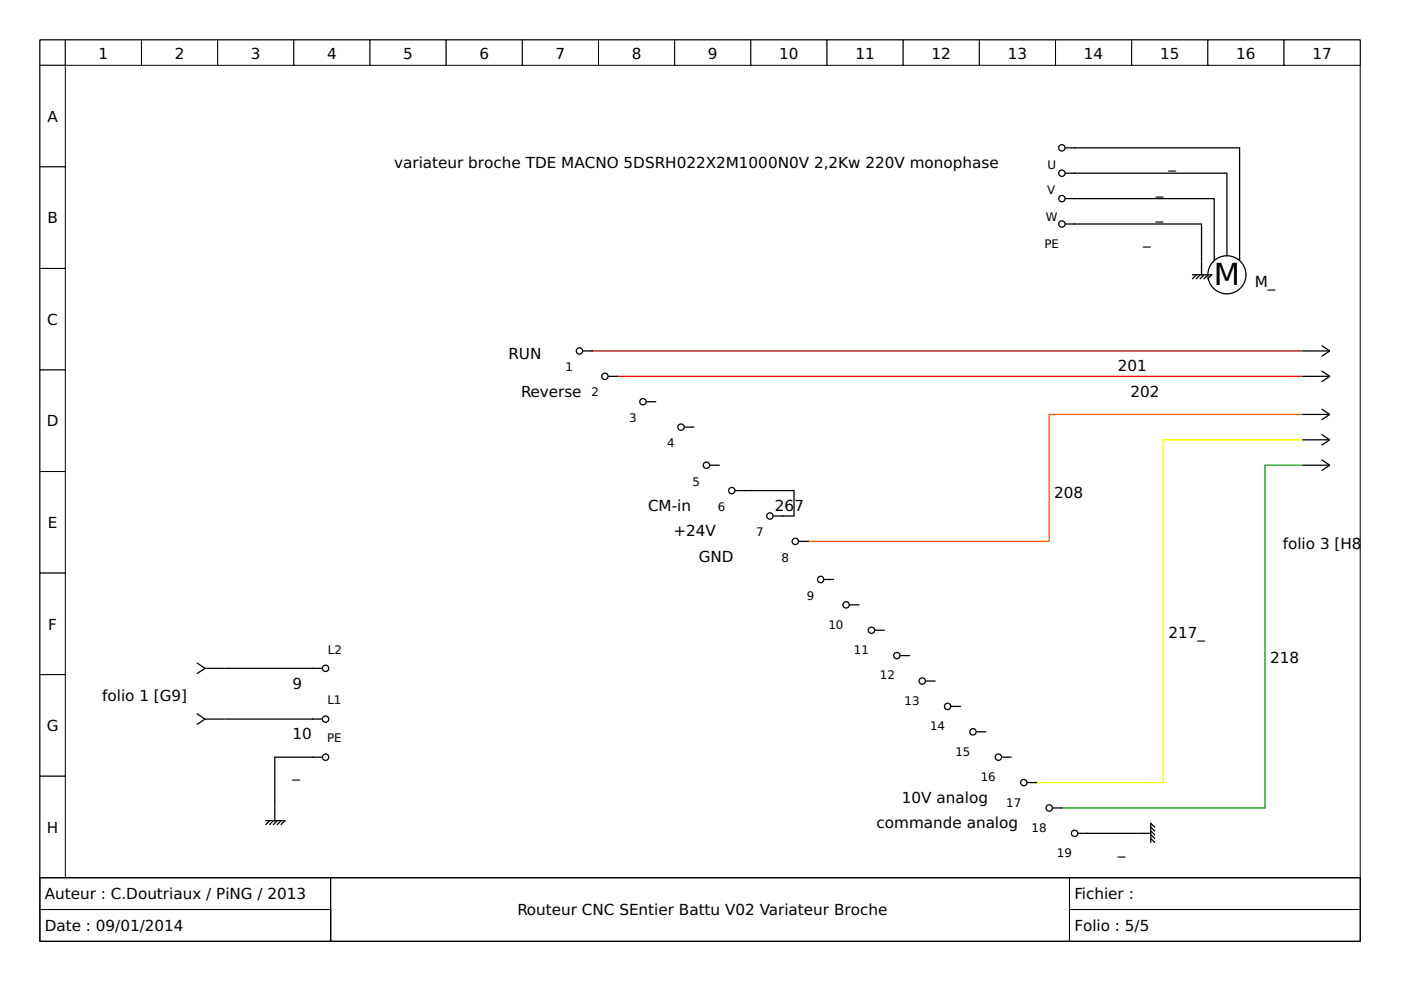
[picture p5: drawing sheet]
<svg xmlns="http://www.w3.org/2000/svg" width="297mm" height="210mm" viewBox="0 0 297 210" stroke-linecap="round" stroke-linejoin="round" font-family="sans-serif">
<path d="M8.5 8.5h279.9v177.6h-279.9z" fill="none" stroke="#000" stroke-width=".21"/>
<g fill="#fff" stroke="#000" stroke-width=".21">
<path d="M8.5 8.5h5.3v5.3h-5.3z"/>
<path d="M13.8 8.5h16.2v5.3h-16.2z"/>
<path d="M30 8.5h16.1v5.3h-16.1z"/>
<path d="M46.1 8.5h16.2v5.3h-16.2z"/>
<path d="M62.3 8.5h16.1v5.3h-16.1z"/>
<path d="M78.4 8.5h16.2v5.3h-16.2z"/>
<path d="M94.6 8.5h16.1v5.3h-16.1z"/>
<path d="M110.7 8.5h16.2v5.3h-16.2z"/>
<path d="M126.9 8.5h16.1v5.3h-16.1z"/>
<path d="M143 8.5h16.2v5.3h-16.2z"/>
<path d="M159.2 8.5h16.1v5.3h-16.1z"/>
<path d="M175.3 8.5h16.2v5.3h-16.2z"/>
<path d="M191.5 8.5h16.1v5.3h-16.1z"/>
<path d="M207.6 8.5h16.2v5.3h-16.2z"/>
<path d="M223.8 8.5h16.1v5.3h-16.1z"/>
<path d="M239.9 8.5h16.2v5.3h-16.2z"/>
<path d="M256.1 8.5h16.1v5.3h-16.1z"/>
<path d="M272.2 8.5h16.2v5.3h-16.2z"/>
<path d="M8.5 13.8h5.3v21.6h-5.3z"/>
<path d="M8.5 35.4h5.3v21.5h-5.3z"/>
<path d="M8.5 56.9h5.3v21.5h-5.3z"/>
<path d="M8.5 78.4h5.3v21.6h-5.3z"/>
<path d="M8.5 100h5.3v21.5h-5.3z"/>
<path d="M8.5 121.5h5.3v21.5h-5.3z"/>
<path d="M8.5 143h5.3v21.6h-5.3z"/>
<path d="M8.5 164.6h5.3v21.5h-5.3z"/>
<path d="M8.5 186.1h279.9v13.5h-279.9z"/>
<path d="M8.5 186.1h61.6v6.7h-61.6z"/>
</g>
<path d="M8.5 186.1h61.6v6.7h-61.6z" fill="none" stroke="#000" stroke-width=".21"/>
<path d="M70.1 186.1h156.7v13.5h-156.7z" fill="#fff" stroke="#000" stroke-width=".21"/>
<path d="M70.1 186.1h156.7v13.5h-156.7z" fill="none" stroke="#000" stroke-width=".21"/>
<path d="M226.8 186.1h61.6v6.7h-61.6z" fill="#fff" stroke="#000" stroke-width=".21"/>
<path d="M226.8 186.1h61.6v6.7h-61.6z" fill="none" stroke="#000" stroke-width=".21"/>
<path d="M8.5 192.8h61.6v6.8h-61.6z" fill="#fff" stroke="#000" stroke-width=".21"/>
<path d="M8.5 192.8h61.6v6.8h-61.6z" fill="none" stroke="#000" stroke-width=".21"/>
<path d="M226.8 192.8h61.6v6.8h-61.6z" fill="#fff" stroke="#000" stroke-width=".21"/>
<path d="M226.8 192.8h61.6v6.8h-61.6z" fill="none" stroke="#000" stroke-width=".21"/>
<g fill="none" stroke="#000" stroke-width=".27">
<path d="M225.9 36.7h34.2v13.2M225.9 31.3h36.9v18.6M225.9 47.5h28.8v7.8M225.9 42.1h31.5v7.8M252.9 58.3h4M253.5 58.4l-.6 .7M254.3 58.4l-.6 .7M254.7 55.6v2.7M255.2 58.4l-.7 .7M256 58.4l-.7 .7M256.8 58.4l-.7 .7M257.4 50.2v5"/>
<path d="M260.1 50.2v4M262.8 50.2v5M123.7 74.4h1.9M129 79.8h1.9M276.3 74.4h5.4M276.3 79.8h5.4M280.3 78.7l1.6 1.1-1.6 1.1M280.3 73.3l1.6 1.1-1.6 1.1M137.1 85.2h1.9M145.2 90.6h1.9M150.6 98.6h1.9M276.3 98.6h5.4"/>
<path d="M276.3 93.3h5.4M276.3 87.9h5.4M280.3 97.6l1.6 1-1.6 1.1M280.3 92.2l1.6 1.1-1.6 1M280.3 86.8l1.6 1.1-1.6 1M156 104h12.3v5.4h-4.3M169.4 114.8h1.9M174.8 122.9h1.9M180.2 128.2h1.9M185.6 133.6h1.9M191 139h1.8M41.8 140.6l1.7 1.1-1.7 1.1"/>
<path d="M41.8 151.4l1.7 1.1-1.7 1M43.6 152.5h3.9M43.6 141.7h3.9M68.2 152.5h-20.4M68.2 141.7h-20.4M196.3 144.4h1.9M201.7 149.8h1.9M207.1 155.2h1.9M56.4 174h4M57 174.1l-.6 .7M57.9 174.1l-.7 .7M58.3 171.3v2.7"/>
<path d="M58.7 174.1l-.7 .7M59.5 174.1l-.7 .7M60.3 174.1l-.7 .7M68.2 160.5h-9.9v10.5M212.5 160.5h1.9M217.9 165.9h1.9M223.3 171.3h1.8M241 176.7h-12.4M241.3 176.7h2.7M244 174.5v4.1M244.1 174.7l.7 .6M244.1 176.3l.7 .7"/>
<path d="M244.1 177.9l.7 .7M244.1 175.5l.7 .7M244.1 177.1l.7 .7"/>
<circle cx="225.1" cy="36.7" r=".67"/>
<circle cx="225.1" cy="31.3" r=".67"/>
<circle cx="225.1" cy="47.5" r=".67"/>
<circle cx="225.1" cy="42.1" r=".67"/>
<circle cx="260.1" cy="58.3" r="4"/>
<circle cx="122.9" cy="74.4" r=".67"/>
<circle cx="128.2" cy="79.8" r=".67"/>
<circle cx="136.3" cy="85.2" r=".67"/>
<circle cx="144.4" cy="90.6" r=".67"/>
<circle cx="149.8" cy="98.6" r=".67"/>
<circle cx="155.2" cy="104" r=".67"/>
<circle cx="163.2" cy="109.4" r=".67"/>
<circle cx="168.6" cy="114.8" r=".67"/>
<circle cx="174" cy="122.9" r=".67"/>
<circle cx="179.4" cy="128.2" r=".67"/>
<circle cx="184.8" cy="133.6" r=".67"/>
<circle cx="190.1" cy="139" r=".67"/>
<circle cx="69" cy="152.5" r=".67"/>
<circle cx="69" cy="141.7" r=".67"/>
<circle cx="195.5" cy="144.4" r=".67"/>
<circle cx="200.9" cy="149.8" r=".67"/>
<circle cx="206.3" cy="155.2" r=".67"/>
<circle cx="69" cy="160.5" r=".67"/>
<circle cx="211.7" cy="160.5" r=".67"/>
<circle cx="217.1" cy="165.9" r=".67"/>
<circle cx="222.4" cy="171.3" r=".67"/>
<circle cx="227.8" cy="176.7" r=".67"/>
</g>
<path d="M125.6 74.4h150.4" fill="none" stroke="#a00" stroke-width=".27"/>
<path d="M130.9 79.8h145.1" fill="none" stroke="#f00" stroke-width=".27"/>
<path d="M276 98.6h-7.8v72.7h-43.1" fill="none" stroke="#090" stroke-width=".27"/>
<path d="M276 93.3h-29.3v72.6h-26.9" fill="none" stroke="#ff0" stroke-width=".27"/>
<path d="M276 87.9h-53.6v26.9h-51.1" fill="none" stroke="#f50" stroke-width=".27"/>
<text font-size="6.5" x="257.4" y="60.4">M</text>
<g font-size="3.2">
<text x="20.9" y="12.5">1</text>
<text x="37" y="12.5">2</text>
<text x="53.2" y="12.5">3</text>
<text x="69.3" y="12.5">4</text>
<text x="85.5" y="12.5">5</text>
<text x="101.6" y="12.5">6</text>
<text x="117.8" y="12.5">7</text>
<text x="133.9" y="12.5">8</text>
<text x="150.1" y="12.5">9</text>
<text x="165.2" y="12.5">10</text>
<text x="181.4" y="12.5">11</text>
<text x="197.5" y="12.5">12</text>
<text x="213.7" y="12.5">13</text>
<text x="229.8" y="12.5">14</text>
<text x="246" y="12.5">15</text>
<text x="262.1" y="12.5">16</text>
<text x="278.3" y="12.5">17</text>
<text x="10.1" y="25.8">A</text>
<text x="83.6" y="35.7">variateur broche TDE MACNO 5DSRH022X2M1000N0V 2,2Kw 220V monophase</text>
<text x="247.7" y="35.7">_</text>
<text x="245.1" y="41">_</text>
<text x="10.1" y="47.3">B</text>
<text x="245.1" y="46.4">_</text>
<text x="242.4" y="51.8">_</text>
<text x="266.1" y="60.8">M_</text>
<text x="10" y="68.9">C</text>
<text x="107.8" y="76">RUN</text>
<text x="237" y="78.7">201</text>
<text x="110.5" y="84.1">Reverse</text>
<text x="239.7" y="84.1">202</text>
<text x="9.9" y="90.4">D</text>
<text x="223.5" y="105.6">208</text>
<text x="10.1" y="111.9">E</text>
<text x="137.4" y="108.3">CM-in</text>
<text x="142.8" y="113.7">+24V</text>
<text x="164.3" y="108.3">26</text>
<text x="168.4" y="108.3">7</text>
<text x="148.2" y="119.1">GND</text>
<text x="272" y="116.4">folio 3 [H8</text>
<text x="10.2" y="133.5">F</text>
<text x="247.7" y="135.2">217_</text>
<text x="269.3" y="140.6">218</text>
<text x="21.7" y="148.7">folio 1 [G9]</text>
<text x="62" y="146">9</text>
<text x="9.9" y="155">G</text>
<text x="62" y="156.8">10</text>
<text x="62" y="164.8">_</text>
<text x="191.2" y="170.2">10V analog</text>
<text x="9.9" y="176.5">H</text>
<text x="185.8" y="175.6">commande analog</text>
<text x="237" y="181">_</text>
<text x="9.5" y="190.7">Auteur : C.Doutriaux / PiNG / 2013</text>
<text x="227.8" y="190.7">Fichier :</text>
<text x="9.5" y="197.4">Date : 09/01/2014</text>
<text x="109.7" y="194.1">Routeur CNC SEntier Battu V02 Variateur Broche</text>
<text x="227.8" y="197.4">Folio : 5/5</text>
</g>
<g font-size="2.5">
<text x="222.1" y="35.8">U</text>
<text x="222" y="41.2">V</text>
<text x="221.8" y="46.9">W</text>
<text x="221.4" y="52.6">PE</text>
<text x="119.9" y="78.7">1</text>
<text x="125.4" y="84">2</text>
<text x="133.4" y="89.5">3</text>
<text x="141.5" y="94.9">4</text>
<text x="146.8" y="102.9">5</text>
<text x="152.2" y="108.3">6</text>
<text x="160.3" y="113.7">7</text>
<text x="165.7" y="119.1">8</text>
<text x="171.1" y="127.2">9</text>
<text x="175.6" y="133.3">10</text>
<text x="69.5" y="138.7">L2</text>
<text x="181" y="138.7">11</text>
<text x="186.5" y="144">12</text>
<text x="69.4" y="149.4">L1</text>
<text x="191.8" y="149.5">13</text>
<text x="197.2" y="154.9">14</text>
<text x="69.3" y="157.4">PE</text>
<text x="202.6" y="160.3">15</text>
<text x="207.9" y="165.6">16</text>
<text x="213.3" y="171">17</text>
<text x="218.7" y="176.4">18</text>
<text x="224.1" y="181.8">19</text>
</g>
</svg>
